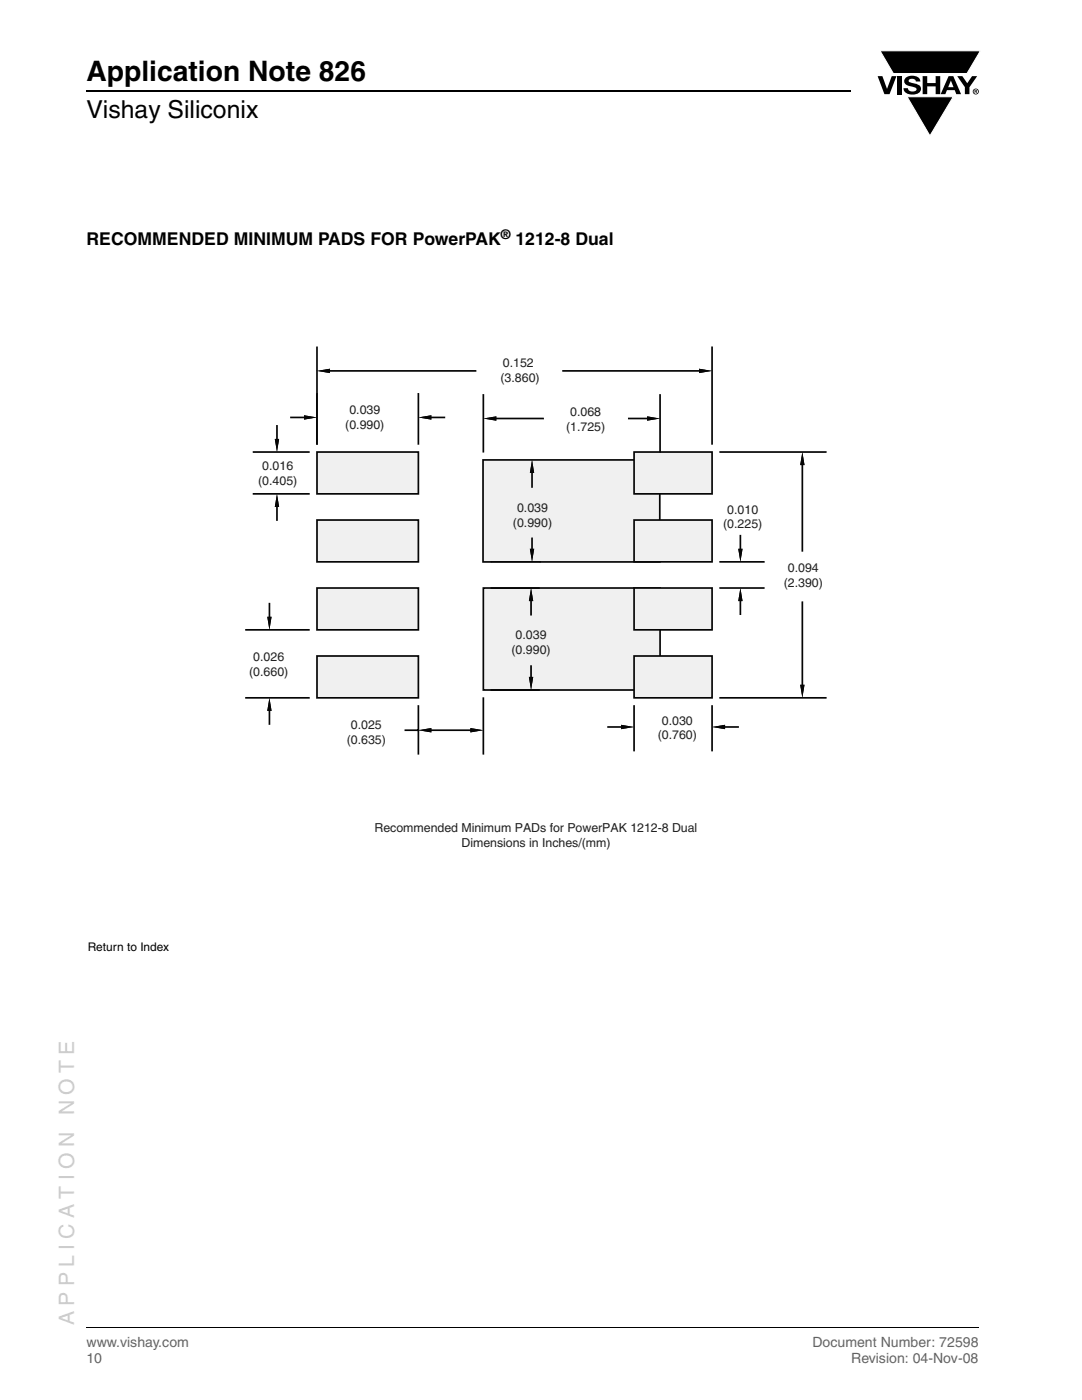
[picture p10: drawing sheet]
<svg xmlns="http://www.w3.org/2000/svg" width="216mm" height="279mm" viewBox="0 0 216 279" stroke-linecap="round" stroke-linejoin="round" font-family="sans-serif">
<g fill="#000">
<path d="M175.1 15.2h1l.9 2.5 .9-2.5h1l-1.4 3.6h-1zM175.6 10.1h20l-2.7 4.6h-14.6zM179 15.2h.9v3.6h-.9zM180.8 15.5a2.1 2.1 0 0 1 2.7 .3l.1 .5h-.8a.79 .79 0 0 0-.7-.6 .79 .79 0 0 0-.8 .4l.2 .3 1 .3a1.08 1.08 0 0 1 1.3 1 1.08 1.08 0 0 1-1.1 1.1 1.73 1.73 0 0 1-2.4-1.2h.9a.96 .96 0 0 0 .8 .7 .96 .96 0 0 0 .9-.5 1.31 1.31 0 0 0-1.2-.6 1.03 1.03 0 0 1-1.1-.5 1.03 1.03 0 0 1 .2-1.2zM184.1 15.2h.9v1.4h1.7v-1.4h.9v3.6h-.9v-1.6h-1.7v1.6h-.9zM181 19.3h9.2l-4.6 7.8zM191 15.2h1l1 1.4 1-1.4h1l-1.6 2.2v1.4h-.9v-1.4z"/>
<path d="M189.7 16.1l-.5 1.3h1.1zM189.3 15.2h.9l1.6 3.6h-1l-.3-.8h-1.5l-.4 .8h-.9z"/>
<path d="M194.6 18v.2h.2v-.1zM194.5 17.9l.4 .1 .1 .1-.2 .2 .2 .3-.3-.3-.1 .3h-.1zM194.2 18.3a.5 .5 0 0 0 1 0 .5 .5 0 0 0-1 0zM194.1 18.3a.6 .6 0 0 1 1.2 0 .6 .6 0 0 1-1.2 0z"/>
</g>
<path d="M175.6 10.1h20l-2.7 4.6h-14.6zM181 19.3h9.2l-4.6 7.8z" fill="none" stroke="#fff" stroke-width=".2"/>
<path d="M17.3 18.2h152.5" fill="none" stroke="#000" stroke-width=".36"/>
<path d="M17.3 265h178" fill="none" stroke="#000" stroke-width=".2"/>
<g fill="#fff">
<path d="M32.7 175.2h24.9v4.7h-24.9z"/>
<path d="M32.7 175.2h25v.1h-25z"/>
<path d="M57.6 175.2h.1v4.8h-.1z"/>
<path d="M32.6 179.8h25v.2h-25z"/>
<path d="M32.6 175.2h.2v4.7h-.2z"/>
<path d="M17.5 58.5h177.5v187.6h-177.5z"/>
</g>
<path d="M133.3 137.3h17v9h-17z" fill="#f0f0f0"/>
<path d="M133.3 137.3h17v9h-17z" fill="none" stroke="#000" stroke-width=".34"/>
<path d="M133.3 122.5h17v9.1h-17z" fill="#f0f0f0"/>
<path d="M133.3 122.5h17v9.1h-17z" fill="none" stroke="#000" stroke-width=".34"/>
<path d="M133.3 107.7h17v9.1h-17z" fill="#f0f0f0"/>
<path d="M133.3 107.7h17v9.1h-17z" fill="none" stroke="#000" stroke-width=".34"/>
<path d="M133.3 93h17v9.1h-17z" fill="#f0f0f0"/>
<path d="M133.3 93h17v9.1h-17z" fill="none" stroke="#000" stroke-width=".34"/>
<path d="M100.4 94.7h38.6v49.9h-38.6z" fill="#f0f0f0"/>
<g fill="none" stroke="#000" stroke-width=".34">
<path d="M64 70.1l2.8-.4v.9zM64 65.1v26.1M66.8 70.1h80.6M86.1 79.5v11.7M100.4 79.8v13.1M139 79.8v13.1M147.4 69.7l2.9 .4-2.9 .5zM150.3 65.1v26.1M64 84.6l2.8-.5v1zM66.8 84.6h16.5M83.3 84.1l2.8 .5-2.8 .5zM100.4 94.7h38.6v49.9h-38.6z"/>
<path d="M100.4 85l2.8-.6v1zM103.2 85h32.9M136.1 84.4l2.9 .6-2.9 .4zM152.1 93h15.9M154.4 99.2h.9l-.4 2.9zM157.7 85h-2.8v14.2M162.8 93l.6 2.8h-1zM162.8 95.8v47.7M152.1 107.7h7.9M152.1 102.1h7.9M154.9 107.7l.4 2.9h-.9zM154.9 110.6v2.8"/>
<path d="M86.1 154.3l2.9-.5v.9zM86.1 148.1v11.3M86.1 154.3h1.4M89 154.3h8.5M97.5 153.8l2.9 .5-2.9 .4zM100.4 146.4v13M133.3 154.6l2.8-.5v1zM133.3 148.1v11.6M136.1 154.6h11.3M147.4 154.1l2.9 .5-2.9 .5zM150.3 148.1v11.6M152.1 146.3h15.9"/>
<path d="M162.4 143.5h1l-.6 2.8z"/>
</g>
<g fill="#000" stroke="#000" stroke-width=".34">
<path d="M64 70.1l2.8-.4v.9zM147.4 69.7l2.9 .4-2.9 .5zM64 84.6l2.8-.5v1zM83.3 84.1l2.8 .5-2.8 .5zM100.4 85l2.8-.6v1zM136.1 84.4l2.9 .6-2.9 .4zM154.4 99.2h.9l-.4 2.9zM162.8 93l.6 2.8h-1zM154.9 107.7l.4 2.9h-.9zM86.1 154.3l2.9-.5v.9zM97.5 153.8l2.9 .5-2.9 .4zM133.3 154.6l2.8-.5v1z"/>
<path d="M147.4 154.1l2.9 .5-2.9 .5zM162.4 143.5h1l-.6 2.8z"/>
</g>
<path d="M64 93h22.1v9.1h-22.1z" fill="#f0f0f0"/>
<path d="M64 93h22.1v9.1h-22.1z" fill="none" stroke="#000" stroke-width=".34"/>
<path d="M64 107.7h22.1v9.1h-22.1z" fill="#f0f0f0"/>
<path d="M64 107.7h22.1v9.1h-22.1z" fill="none" stroke="#000" stroke-width=".34"/>
<path d="M64 122.5h22.1v9.1h-22.1z" fill="#f0f0f0"/>
<path d="M64 122.5h22.1v9.1h-22.1z" fill="none" stroke="#000" stroke-width=".34"/>
<path d="M64 137.3h22.1v9h-22.1z" fill="#f0f0f0"/>
<g fill="none" stroke="#000" stroke-width=".34">
<path d="M49.2 93h13.1M54 90.1h.9l-.5 2.9zM54.4 87.2v2.9M107.4 94.7h3.3M112.5 94.7l.6 3.4h-1.2zM112.5 98.1v43.2M49.2 102.1h13.1M54.4 102.1l.5 2.8h-.9zM54.4 104.9v2.8M47.9 131.6h14.4M53.9 128.7h1l-.5 2.9zM54.4 125.9v2.8"/>
<path d="M64 137.3h22.1v9h-22.1zM47.9 146.3h14.4M54.4 146.3l.5 2.9h-1zM54.4 149.2v2.8M107.4 144.6h3.3M111.9 141.3h1.2l-.6 3.3z"/>
</g>
<path d="M54 90.1h.9l-.5 2.9zM112.5 94.7l.6 3.4h-1.2zM54.4 102.1l.5 2.8h-.9zM53.9 128.7h1l-.5 2.9zM54.4 146.3l.5 2.9h-1zM111.9 141.3h1.2l-.6 3.3z" fill="#000" stroke="#000" stroke-width=".34"/>
<g fill="#fff">
<path d="M33.1 177.2h25.8v12.3h-25.8z"/>
<path d="M33.1 177.1h25.8v.2h-25.8z"/>
<path d="M58.8 177.2h.1v12.4h-.1z"/>
<path d="M33 189.4h25.9v.2h-25.9z"/>
<path d="M33 177.1h.1v12.4h-.1z"/>
<path d="M17.5 58.5h169.9v120.1h-169.9z"/>
<path d="M187.3 58.5h.2v120.2h-.2z"/>
<path d="M17.5 178.5h169.9v.2h-169.9z"/>
<path d="M41.6 65.4h130.9v104.2h-130.9z"/>
</g>
<path d="M96.4 91.8h35.3v20.3h-35.3z" fill="#f0f0f0"/>
<path d="M96.4 91.8h35.3v20.3h-35.3z" fill="none" stroke="#050504" stroke-width=".34"/>
<path d="M126.5 103.8h15.6v8.3h-15.6z" fill="#f0f0f0"/>
<path d="M126.5 103.8h15.6v8.3h-15.6z" fill="none" stroke="#050504" stroke-width=".34"/>
<path d="M126.5 90.2h15.6v8.4h-15.6z" fill="#f0f0f0"/>
<path d="M126.5 90.2h15.6v8.4h-15.6z" fill="none" stroke="#050504" stroke-width=".34"/>
<path d="M63.3 130.9h20.2v8.4h-20.2z" fill="#f0f0f0"/>
<path d="M63.3 130.9h20.2v8.4h-20.2z" fill="none" stroke="#050504" stroke-width=".34"/>
<path d="M96.4 117.3h35.3v20.4h-35.3z" fill="#f0f0f0"/>
<path d="M96.4 117.3h35.3v20.4h-35.3z" fill="none" stroke="#050504" stroke-width=".34"/>
<path d="M126.5 130.9h15.6v8.4h-15.6z" fill="#f0f0f0"/>
<path d="M126.5 130.9h15.6v8.4h-15.6z" fill="none" stroke="#050504" stroke-width=".34"/>
<path d="M63.3 117.3h20.2v8.4h-20.2z" fill="#f0f0f0"/>
<path d="M63.3 117.3h20.2v8.4h-20.2z" fill="none" stroke="#050504" stroke-width=".34"/>
<path d="M63.3 103.8h20.2v8.3h-20.2z" fill="#f0f0f0"/>
<path d="M63.3 103.8h20.2v8.3h-20.2z" fill="none" stroke="#050504" stroke-width=".34"/>
<path d="M63.3 90.2h20.2v8.4h-20.2z" fill="#f0f0f0"/>
<path d="M63.3 90.2h20.2v8.4h-20.2z" fill="none" stroke="#050504" stroke-width=".34"/>
<path d="M126.5 117.3h15.6v8.4h-15.6z" fill="#f0f0f0"/>
<path d="M50.6 90.2h11M50.6 98.6h11M55.3 85v2.6M55.3 101.2v2.6M126.5 117.3h15.6v8.4h-15.6z" fill="none" stroke="#050504" stroke-width=".34"/>
<g fill="#050504">
<path d="M54.8 87.6h.9l-.4 2.6z"/>
<path d="M55.3 98.6l.4 2.6h-.9z"/>
</g>
<g fill="#050504">
<path d="M54.8 87.6h.9l-.4 2.6z"/>
<path d="M55.3 98.6l.4 2.6h-.9z"/>
</g>
<path d="M49.1 125.7h12.5M49.1 139.3h12.5M53.8 120.5v2.6M53.8 141.9v2.6" fill="none" stroke="#050504" stroke-width=".34"/>
<g fill="#050504">
<path d="M53.3 123.1h.9l-.4 2.6z"/>
<path d="M53.8 139.3l.4 2.6h-.9z"/>
</g>
<g fill="#050504">
<path d="M53.3 123.1h.9l-.4 2.6z"/>
<path d="M53.8 139.3l.4 2.6h-.9z"/>
</g>
<path d="M143.7 90.2h21.1M160.1 92.8v17.1M143.7 139.3h21.1M160.1 120.2v16.5" fill="none" stroke="#050504" stroke-width=".34"/>
<g fill="#050504">
<path d="M160.1 90.2l.4 2.6h-.8z"/>
<path d="M159.7 136.7h.8l-.4 2.6z"/>
</g>
<g fill="#050504">
<path d="M160.1 90.2l.4 2.6h-.8z"/>
<path d="M159.7 136.7h.8l-.4 2.6z"/>
</g>
<path d="M63.3 78.6v10M83.5 78.6v10M58.1 83.3h2.6M86.1 83.3h2.6" fill="none" stroke="#050504" stroke-width=".34"/>
<g fill="#050504">
<path d="M83.5 83.3l2.6-.4v.8z"/>
<path d="M60.7 82.9l2.6 .4-2.6 .4z"/>
</g>
<g fill="#050504">
<path d="M83.5 83.3l2.6-.4v.8z"/>
<path d="M60.7 82.9l2.6 .4-2.6 .4z"/>
</g>
<path d="M96.4 139.3v11.1M80.9 145.7h2.6M83.5 140.9v9.5M86.1 145.7h7.8" fill="none" stroke="#050504" stroke-width=".34"/>
<g fill="#050504">
<path d="M93.9 145.3l2.5 .4-2.5 .5z"/>
<path d="M83.5 145.7l2.6-.4v.9z"/>
</g>
<g fill="#050504">
<path d="M93.9 145.3l2.5 .4-2.5 .5z"/>
<path d="M83.5 145.7l2.6-.4v.9z"/>
</g>
<path d="M96.4 78.8v11.3M131.7 78.8v11.3M99 83.5h9.4M125.5 83.5h3.6" fill="none" stroke="#050504" stroke-width=".34"/>
<g fill="#050504">
<path d="M96.4 83.5l2.6-.4v.9z"/>
<path d="M129.1 83.1l2.6 .4-2.6 .5z"/>
</g>
<g fill="#050504">
<path d="M96.4 83.5l2.6-.4v.9z"/>
<path d="M129.1 83.1l2.6 .4-2.6 .5z"/>
</g>
<path d="M63.3 69.3v19.3M65.8 74h29.1M112.4 74h27.1M142.1 69.3v19.3" fill="none" stroke="#050504" stroke-width=".34"/>
<g fill="#050504">
<path d="M139.5 73.6l2.6 .4-2.6 .5z"/>
<path d="M63.3 74l2.5-.4v.9z"/>
</g>
<g fill="#050504">
<path d="M139.5 73.6l2.6 .4-2.6 .5z"/>
<path d="M63.3 74l2.5-.4v.9z"/>
</g>
<path d="M143.7 117.3h8.7M143.7 112.1h8.7M147.7 106.9v2.6M147.7 120v2.6" fill="none" stroke="#050504" stroke-width=".34"/>
<g fill="#050504">
<path d="M147.7 117.3l.5 2.7h-.9z"/>
<path d="M147.3 109.5h.9l-.5 2.6z"/>
</g>
<g fill="#050504">
<path d="M147.7 117.3l.5 2.7h-.9z"/>
<path d="M147.3 109.5h.9l-.5 2.6z"/>
</g>
<path d="M98.1 112.1h9.6" fill="none" stroke="#f0f0f0" stroke-width=".2"/>
<path d="M106.2 94.4v2.8M98.1 112.1h9.6M106.2 107.4v2.1" fill="none" stroke="#050504" stroke-width=".34"/>
<g fill="#050504">
<path d="M106.2 91.8l.4 2.6h-.9z"/>
<path d="M105.7 109.5h.9l-.4 2.6z"/>
</g>
<g fill="#050504">
<path d="M106.2 91.8l.4 2.6h-.9z"/>
<path d="M105.7 109.5h.9l-.4 2.6z"/>
</g>
<path d="M121.3 145.1h2.6M126.5 140.9v8.9M142.1 140.9v8.9M144.7 145.1h2.6" fill="none" stroke="#050504" stroke-width=".34"/>
<g fill="#050504">
<path d="M123.9 144.7l2.6 .4-2.6 .4z"/>
<path d="M142.1 145.1l2.6-.4v.8z"/>
</g>
<g fill="#050504">
<path d="M123.9 144.7l2.6 .4-2.6 .4z"/>
<path d="M142.1 145.1l2.6-.4v.8z"/>
</g>
<path d="M98.1 117.3h9.4M106 120v2.7M98.1 137.7h9.4M106 132.9v2.2" fill="none" stroke="#050504" stroke-width=".34"/>
<g fill="#050504">
<path d="M106 117.3l.4 2.7h-.9z"/>
<path d="M105.5 135.1h.9l-.4 2.6z"/>
</g>
<g fill="#050504">
<path d="M106 117.3l.4 2.7h-.9z"/>
<path d="M105.5 135.1h.9l-.4 2.6z"/>
</g>
<text font-size="5.6" x="17.3" y="16.1">Application Note 826</text>
<text font-size="4.9" x="17.3" y="23.6">Vishay Siliconix</text>
<g font-size="4.2" fill="#ccc">
<text x="14.8" y="222.6" transform="rotate(-90 14.8 222.6)">N O T E</text>
<text x="14.8" y="264.5" transform="rotate(-90 14.8 264.5)">A P P L I C A T I O N</text>
</g>
<g font-size="3.5">
<text x="17.3" y="48.8">RECOMMENDED MINIMUM PADS FOR PowerPAK</text>
<text x="102.8" y="48.8">1212-8 Dual</text>
</g>
<g font-size="2.8" fill="#656565">
<text x="17.3" y="268.9">www.vishay.com</text>
<text x="162.1" y="268.9">Document Number: 72598</text>
<text x="17.3" y="272.1">10</text>
<text x="169.8" y="272.1">Revision: 04-Nov-08</text>
</g>
<text font-size="2.6" x="99.9" y="47.8">®</text>
<g font-size="2.5" fill="#231f20">
<text x="99.9" y="76.2">(3.860)</text>
<text x="100.3" y="73.2">0.152</text>
<text x="69.7" y="82.7">0.039</text>
<text x="113.8" y="83">0.068</text>
<text x="68.9" y="85.7">(0.990)</text>
<text x="113" y="86">(1.725)</text>
<text x="52.3" y="93.8">0.016</text>
<text x="51.5" y="96.8">(0.405)</text>
<text x="102.4" y="105.2">(0.990)</text>
<text x="103.2" y="102.3">0.039</text>
<text x="144.3" y="105.4">(0.225)</text>
<text x="145.1" y="102.5">0.010</text>
<text x="156.4" y="117.2">(2.390)</text>
<text x="157.2" y="114.2">0.094</text>
<text x="50.5" y="132">0.026</text>
<text x="102.1" y="130.6">(0.990)</text>
<text x="102.9" y="127.6">0.039</text>
<text x="49.7" y="134.9">(0.660)</text>
<text x="69.2" y="148.5">(0.635)</text>
<text x="70" y="145.6">0.025</text>
<text x="131.2" y="147.6">(0.760)</text>
<text x="132.1" y="144.6">0.030</text>
<text x="74.7" y="166.1">Recommended Minimum PADs for PowerPAK 1212-8 Dual</text>
<text x="92.1" y="169.1">Dimensions in Inches/(mm)</text>
</g>
<g font-size="2.5">
<text x="103.2" y="73.1">(3.860)</text>
<text x="71.8" y="83.8">0.039</text>
<text x="117.2" y="83.8">0.068</text>
<text x="71" y="88.2">(0.990)</text>
<text x="116.3" y="88.2">(1.725)</text>
<text x="50.5" y="99.9">(0.405)</text>
<text x="51.3" y="97.3">0.016</text>
<text x="111.5" y="122.7" transform="rotate(-90 111.5 122.7)">0.088</text>
<text x="116.2" y="123.6" transform="rotate(-90 116.2 123.6)">(2.235)</text>
<text x="162" y="122.7" transform="rotate(-90 162 122.7)">0.094</text>
<text x="50.5" y="141.9">(0.660)</text>
<text x="51.3" y="138.9">0.026</text>
</g>
<text font-size="2.4" x="17.5" y="189.7">Return to Index</text>
</svg>
